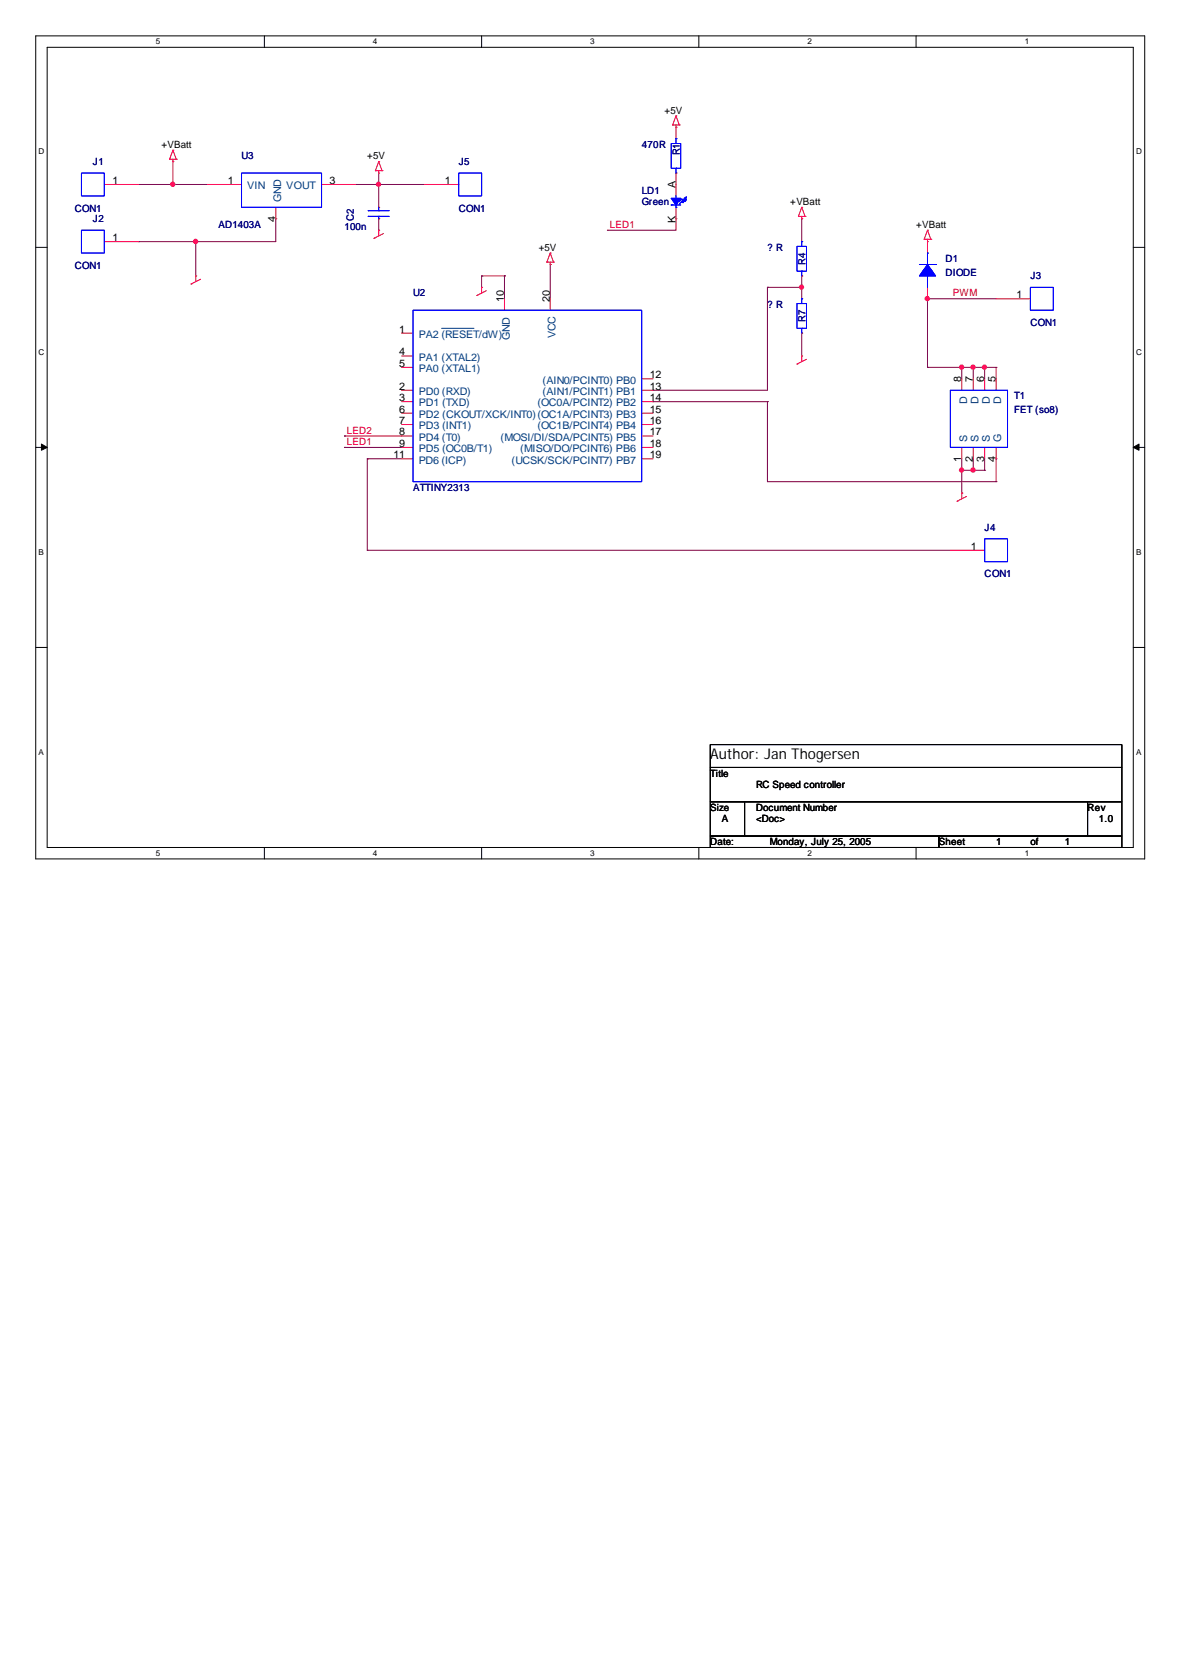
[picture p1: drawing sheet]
<svg xmlns="http://www.w3.org/2000/svg" width="210mm" height="297mm" viewBox="0 0 210 297" stroke-linecap="round" stroke-linejoin="round" font-family="sans-serif">
<g fill="none" stroke="#000" stroke-width=".18">
<path d="M6.3 6.4h197.2v146.3h-197.2zM8.4 8.4h193v142.3h-193zM47 6.4v2M85.6 6.4v2M124.2 6.4v2M162.8 6.4v2M6.3 44h2.1M201.4 44h2.1M6.3 79.5h2.1M201.4 79.5h2.1M6.3 115.1h2.1M201.4 115.1h2.1"/>
<path d="M126.2 132.4h73.2v4h-73.2zM126.2 136.4h73.2v6.1h-73.2zM47 150.7v2M85.6 150.7v2M124.2 150.7v2M126.2 142.5h6.1v6.1h-6.1zM126.2 148.6h40.7v2.1h-40.7zM132.3 142.5h61v6.1h-61zM162.8 150.7v2M166.9 148.6h32.5v2.1h-32.5zM193.3 142.5h6.1v6.1h-6.1z"/>
</g>
<g fill="#000" stroke="#000" stroke-width=".18">
<path d="M7.4 78.9l1 .6-1 .5z" fill-rule="evenodd"/>
<path d="M201.4 79.5l1-.6v1.1z" fill-rule="evenodd"/>
</g>
<g fill="none" stroke="#800040" stroke-width=".18">
<path d="M24.6 32.8h12.2M30.7 32.8h.1M30.7 28.7v4.1M36.8 32.8h.1M49 38.9h.1M49 38.9v4.1h-24.4M63.2 32.8h.1M63.2 32.8h12.2M67.3 38.9h.1M67.3 32.8h.1M67.3 30.8v6.1M67.3 38.9v2"/>
<path d="M120.1 30.8h.1M120.1 38.9h.1M120.1 22.6h.1M120.1 22.6v2.1M120.1 30.8v2M120.1 38.9v2h-12.2M142.5 38.9h.1M142.5 38.9v4.1M24.6 43h.1M34.8 43h.1M34.8 43v6.1M85.6 49.1h.1"/>
<path d="M85.6 49.1v2M85.6 49.1h4.1M89.7 49.1h.1M89.7 49.1v4M97.8 47h.1M97.8 47v6.1M107.9 40.9h.1M136.4 51.1h.1M136.4 51.1h6.1M136.4 51.1v18.3h-20.3M142.5 51.1h.1M142.5 49.1h.1"/>
<path d="M142.5 59.2h.1M142.5 49.1v4M142.5 59.2v4.1M164.8 53.1h.1M164.8 53.1v12.2M164.8 53.1h12.2M61.2 79.5h.1M61.2 77.5h.1M61.2 79.5h10.2M61.2 77.5h10.2M116.1 69.4h.1M116.1 71.4h.1"/>
<path d="M116.1 71.4h20.3M136.4 71.4h.1M136.4 71.4v14.2h40.6M164.8 65.3h.1M164.8 65.3h12.2M170.9 65.3h.1M170.9 65.3v2M173 65.3h.1M173 65.3v2M175 65.3h.1M175 65.3v2M177 65.3h.1"/>
<path d="M177 65.3v2M65.3 97.8h.1M65.3 81.6h.1M65.3 97.8h103.6M65.3 81.6v16.2M65.3 81.6h6.1M170.9 83.6h.1M170.9 87.7h.1M170.9 83.6h4.1M170.9 81.6v6.1M173 83.6h.1M173 81.6v2"/>
<path d="M175 83.6h.1M175 81.6v2M177 85.6h.1M177 81.6h.1M177 81.6v4"/>
</g>
<g fill="#f0f" stroke="#f0f" stroke-width=".18">
<circle cx="142.5" cy="51" r=".38"/>
<circle cx="34.8" cy="42.9" r=".38"/>
<circle cx="67.3" cy="32.8" r=".38"/>
<circle cx="164.8" cy="53.1" r=".38"/>
<circle cx="30.7" cy="32.8" r=".38"/>
<circle cx="172.9" cy="83.6" r=".38"/>
<circle cx="170.9" cy="83.6" r=".38"/>
<circle cx="170.9" cy="65.3" r=".38"/>
<circle cx="175" cy="65.3" r=".38"/>
<circle cx="172.9" cy="65.3" r=".38"/>
</g>
<g fill="none" stroke="#f00" stroke-width=".18">
<path d="M18.5 32.8h6.1M30.1 28.3h.1M30.1 28.3h1.2M30.7 28.7h.1M30.7 26.7h.1M30.7 28.3v.4M30.7 26.7l-.6 1.6M30.7 26.7l.6 1.6M31.3 28.3h.1M36.8 32.8h6.1M49 36.9v2M57.1 32.8h6.1"/>
<path d="M66.7 30.3h.1M66.7 30.3h1.2M67.3 30.8h.1M67.3 28.7h.1M67.3 38.9h.1M67.3 36.9h.1M67.3 30.3v.5M67.3 28.7l-.6 1.6M67.3 28.7l.6 1.6M67.9 30.3h.1M75.4 32.8h6.1M119.5 22.2h.1"/>
<path d="M119.5 22.2h1.2M120.1 22.6h.1M120.1 20.6h.1M120.1 30.8h.1M120.1 24.7h.1M120.1 22.2v.4M120.1 32.8v2M120.1 36.9v2M120.1 20.6l-.6 1.6M120.1 20.6l.6 1.6M120.7 22.2h.1M141.9 38.5h.1"/>
<path d="M141.9 38.5h1.2M142.5 38.9h.1M142.5 36.9h.1M142.5 38.5v.4M142.5 36.9l-.6 1.6M142.5 36.9l.6 1.6M143.1 38.5h.1M18.5 43h6.1M34 50.5h.1M34.8 49.1h.1M34.8 49.1v1M35.6 49.6l-1.6 .9"/>
<path d="M66.5 42.4h.1M67.3 40.9h.1M67.3 40.9v1M68.2 41.5l-1.7 .9M71.4 59.2h2M84.8 52.5h.1M85.6 51.1h.1M85.6 51.1v1M86.4 51.7l-1.6 .8M89.7 53.1v2M97.2 46.6h.1M97.2 46.6h1.2"/>
<path d="M97.8 47h.1M97.8 45h.1M97.8 46.6v.4M97.8 53.1v2M97.8 45l-.6 1.6M97.8 45l.6 1.6M98.4 46.6h.1M142.5 59.2h.1M142.5 53.1h.1M142.5 49.1h.1M142.5 43h.1M164.3 42.5h.1"/>
<path d="M164.3 42.5h1.1M164.8 43h.1M164.8 40.9h.1M164.8 42.5v2.5M164.8 51.1v2M164.8 40.9l-.5 1.6M164.8 40.9l.6 1.6M165.4 42.5h.1M177 53.1h6.1M71.4 63.3h2M71.4 65.3h2M71.4 69.4h2"/>
<path d="M71.4 71.4h2M71.4 73.4h2M71.4 75.5h2M71.4 77.5h2M71.4 79.5h2M114 67.3h2.1M114 69.4h2.1M114 71.4h2.1M114 73.4h2.1M114 75.5h2.1M114 77.5h2.1M114 79.5h2.1"/>
<path d="M141.6 64.7h.1M142.5 63.3h.1M142.5 63.3v1M143.3 63.9l-1.7 .8M170.9 67.3v2.1M170.9 79.5v2.1M173 67.3v2.1M173 79.5v2.1M175 67.3v2.1M175 79.5v2.1M177 67.3v2.1M177 79.5v2.1"/>
<path d="M71.4 81.6h2M114 81.6h2.1M168.9 97.8h6.1M170.1 89.1h.1M170.9 87.7h.1M170.9 87.7v1M171.8 88.3l-1.7 .8"/>
</g>
<g fill="none" stroke="#00f" stroke-width=".18">
<path d="M14.5 30.8h4v4h-4zM42.9 30.8h14.2v6.1h-14.2zM65.4 37.5h.1M65.4 38.5h.1M65.4 37.5h3.8M65.4 38.5h3.8M67.3 38.5h.1M67.3 37.5h.1M67.3 36.9v.6M67.3 38.5v.4M81.5 30.8h4.1v4h-4.1zM119.3 25.5h1.7v4.4h-1.7z"/>
<path d="M119.3 36.4h.1M119.3 36.4h1.7M120.1 29.9h.1M120.1 24.7h.1M120.1 36.9h.1M120.1 24.7v.8M120.1 29.9v.9M120.1 34.8v2.1M121.2 35.4h.1M121.2 35.8h.1M121.2 35.8l-.5 .5M121.2 35.4l.1 .3"/>
<path d="M121.2 35.4l-.5 .4M121.2 35.8l.1 .2M121.3 35.7h.1M121.3 36h.1M121.8 35.2h.1M121.8 35.7h.1M121.8 35.2l-.5 .5M121.8 35.7l-.5 .3M14.5 40.9h4v4.1h-4zM73.4 55.1h40.6v30.5h-40.6zM141.6 54h1.7v4.4h-1.7zM141.6 43.8h1.7v4.4h-1.7z"/>
<path d="M142.5 58.4h.1M142.5 53.1h.1M142.5 48.2h.1M142.5 43h.1M142.5 43v.8M142.5 48.2v.9M142.5 53.1v.9M142.5 58.4v.8M163.4 47h2.9M164.8 49.1h.1M164.8 45h.1M164.8 45v2"/>
<path d="M164.8 49.1v2M166.3 47h.1M183.1 51.1h4.1v4h-4.1zM168.9 69.4h10.2v10.1h-10.2zM175 95.8h4.1v4.1h-4.1z"/>
</g>
<g fill="#00f" stroke="#00f" stroke-width=".18">
<path d="M119.3 35.2h1.7l-.9 1.2z" fill-rule="evenodd"/>
<path d="M121.6 35.2l.4-.2-.2 .4z" fill-rule="evenodd"/>
<path d="M121.6 35.7l.4-.3-.2 .4z" fill-rule="evenodd"/>
<path d="M119.3 35.2h1.7l-.9 1.2z" fill-rule="evenodd"/>
<path d="M121.6 35.2l.4-.2-.2 .4z" fill-rule="evenodd"/>
<path d="M121.6 35.7l.4-.3-.2 .4z" fill-rule="evenodd"/>
<path d="M164.8 47l1.5 2.1h-2.9z" fill-rule="evenodd"/>
<path d="M164.8 47l1.5 2.1h-2.9z" fill-rule="evenodd"/>
</g>
<path d="M78.5 58.4h5.7" fill="none" stroke="#004080" stroke-width=".18"/>
<text font-size="2.6" x="126.2" y="135">Author: Jan Thogersen</text>
<g font-size="1.9">
<text x="20" y="32.7">1</text>
<text x="40.5" y="32.7">1</text>
<text x="58.6" y="32.7">3</text>
<text x="79.1" y="32.7">1</text>
<text x="120.1" y="33.4" transform="rotate(-90 120.1 33.4)">A</text>
<text x="48.9" y="39.4" transform="rotate(-90 48.9 39.4)">4</text>
<text x="120.1" y="39.6" transform="rotate(-90 120.1 39.6)">K</text>
<text x="20" y="42.9">1</text>
<text x="89.6" y="53.7" transform="rotate(-90 89.6 53.7)">10</text>
<text x="97.7" y="53.7" transform="rotate(-90 97.7 53.7)">20</text>
<text x="180.7" y="53">1</text>
<text x="71" y="59.1">1</text>
<text x="71" y="63.2">4</text>
<text x="71" y="65.2">5</text>
<text x="71" y="69.3">2</text>
<text x="71" y="71.3">3</text>
<text x="115.5" y="67.3">12</text>
<text x="115.5" y="69.3">13</text>
<text x="115.5" y="71.3">14</text>
<text x="170.9" y="67.9" transform="rotate(-90 170.9 67.9)">8</text>
<text x="172.9" y="67.9" transform="rotate(-90 172.9 67.9)">7</text>
<text x="174.9" y="67.9" transform="rotate(-90 174.9 67.9)">6</text>
<text x="177" y="67.9" transform="rotate(-90 177 67.9)">5</text>
<text x="71" y="73.3">6</text>
<text x="71" y="75.4">7</text>
<text x="71" y="77.4">8</text>
<text x="115.5" y="73.3">15</text>
<text x="115.5" y="75.4">16</text>
<text x="115.5" y="77.4">17</text>
<text x="69.9" y="81.5">11</text>
<text x="71" y="79.4">9</text>
<text x="115.5" y="79.4">18</text>
<text x="115.5" y="81.5">19</text>
<text x="170.9" y="82.1" transform="rotate(-90 170.9 82.1)">1</text>
<text x="172.9" y="82.1" transform="rotate(-90 172.9 82.1)">2</text>
<text x="174.9" y="82.1" transform="rotate(-90 174.9 82.1)">3</text>
<text x="177" y="82.1" transform="rotate(-90 177 82.1)">4</text>
<text x="172.6" y="97.7">1</text>
</g>
<g font-size="1.9" fill="#004080">
<text x="43.9" y="33.6">VIN</text>
<text x="50" y="35.8" transform="rotate(-90 50 35.8)">GND</text>
<text x="50.9" y="33.6">VOUT</text>
<text x="74.4" y="60.1">PA2 (RESET/dW)</text>
<text x="74.4" y="64.1">PA1 (XTAL2)</text>
<text x="90.6" y="60.4" transform="rotate(-90 90.6 60.4)">GND</text>
<text x="98.7" y="60.1" transform="rotate(-90 98.7 60.1)">VCC</text>
<text x="74.4" y="66.2">PA0 (XTAL1)</text>
<text x="74.4" y="70.2">PD0 (RXD)</text>
<text x="96.4" y="68.2">(AIN0/PCINT0) PB0</text>
<text x="96.4" y="70.2">(AIN1/PCINT1) PB1</text>
<text x="171.9" y="71.7" transform="rotate(-90 171.9 71.7)">D</text>
<text x="173.9" y="71.7" transform="rotate(-90 173.9 71.7)">D</text>
<text x="175.9" y="71.7" transform="rotate(-90 175.9 71.7)">D</text>
<text x="178" y="71.7" transform="rotate(-90 178 71.7)">D</text>
<text x="74.4" y="72.2">PD1 (TXD)</text>
<text x="74.4" y="74.3">PD2 (CKOUT/XCK/INT0)(OC1A/PCINT3) PB3</text>
<text x="74.4" y="76.3">PD3 (INT1)</text>
<text x="95.5" y="72.2">(OC0A/PCINT2) PB2</text>
<text x="95.5" y="76.3">(OC1B/PCINT4) PB4</text>
<text x="74.4" y="78.3">PD4 (T0)</text>
<text x="74.4" y="80.4">PD5 (OC0B/T1)</text>
<text x="74.4" y="82.4">PD6 (ICP)</text>
<text x="89" y="78.3">(MOSI/DI/SDA/PCINT5) PB5</text>
<text x="90.9" y="82.4">(UCSK/SCK/PCINT7) PB7</text>
<text x="92.5" y="80.4">(MISO/DO/PCINT6) PB6</text>
<text x="171.9" y="78.5" transform="rotate(-90 171.9 78.5)">S</text>
<text x="173.9" y="78.5" transform="rotate(-90 173.9 78.5)">S</text>
<text x="175.9" y="78.5" transform="rotate(-90 175.9 78.5)">S</text>
<text x="178" y="78.5" transform="rotate(-90 178 78.5)">G</text>
</g>
<g font-size="1.8">
<text x="118.1" y="20.2">+5V</text>
<text x="28.7" y="26.3">+VBatt</text>
<text x="65.3" y="28.3">+5V</text>
<text x="140.5" y="36.4">+VBatt</text>
<text x="162.8" y="40.5">+VBatt</text>
<text x="95.8" y="44.6">+5V</text>
<text x="126.2" y="138">Title</text>
<text x="134.4" y="140.1">RC Speed controller</text>
<text x="126.2" y="144.1">Size</text>
<text x="128.3" y="146.2">A</text>
<text x="134.4" y="144.1">Document Number</text>
<text x="134.4" y="146.2">&lt;Doc&gt;</text>
<text x="193.3" y="144.1">Rev</text>
<text x="195.3" y="146.2">1.0</text>
<text x="126.2" y="150.2">Date:</text>
<text x="136.8" y="150.2">Monday, July 25, 2005</text>
<text x="166.9" y="150.2">Sheet</text>
<text x="177" y="150.2">1</text>
<text x="183.1" y="150.2">of</text>
<text x="189.2" y="150.2">1</text>
</g>
<g font-size="1.8" fill="#000080">
<text x="16.5" y="29.3">J1</text>
<text x="42.9" y="28.3">U3</text>
<text x="81.5" y="29.3">J5</text>
<text x="114" y="26.3">470R</text>
<text x="120.8" y="27.5" transform="rotate(-90 120.8 27.5)">R1</text>
<text x="114" y="34.4">LD1</text>
<text x="13.3" y="37.6">CON1</text>
<text x="16.5" y="39.5">J2</text>
<text x="38.9" y="40.5">AD1403A</text>
<text x="61.2" y="40.9">100n</text>
<text x="62.9" y="39.3" transform="rotate(-90 62.9 39.3)">C2</text>
<text x="81.5" y="37.6">CON1</text>
<text x="114" y="36.4">Green</text>
<text x="13.3" y="47.8">CON1</text>
<text x="136.4" y="44.6">? R</text>
<text x="143.2" y="47" transform="rotate(-90 143.2 47)">R4</text>
<text x="168.1" y="46.6">D1</text>
<text x="73.4" y="52.7">U2</text>
<text x="168.1" y="49.1">DIODE</text>
<text x="183.1" y="49.6">J3</text>
<text x="136.4" y="54.7">? R</text>
<text x="143.2" y="57.2" transform="rotate(-90 143.2 57.2)">R7</text>
<text x="183.1" y="57.9">CON1</text>
<text x="180.3" y="71">T1</text>
<text x="180.3" y="73.4">FET (so8)</text>
<text x="73.4" y="87.2">ATTINY2313</text>
<text x="175" y="94.3">J4</text>
<text x="175" y="102.6">CON1</text>
</g>
<g font-size="1.8" fill="#f00">
<text x="108.4" y="40.5">LED1</text>
<text x="169.3" y="52.7">PWM</text>
<text x="61.6" y="77.1">LED2</text>
<text x="61.6" y="79.1">LED1</text>
</g>
<g font-size="1.4">
<text x="27.7" y="7.9">5</text>
<text x="66.3" y="7.9">4</text>
<text x="104.9" y="7.9">3</text>
<text x="143.5" y="7.9">2</text>
<text x="182.1" y="7.9">1</text>
<text x="6.9" y="27.5">D</text>
<text x="201.9" y="27.5">D</text>
<text x="6.9" y="63">C</text>
<text x="201.9" y="63">C</text>
<text x="6.9" y="98.6">B</text>
<text x="201.9" y="98.6">B</text>
<text x="6.9" y="134.1">A</text>
<text x="201.9" y="134.1">A</text>
<text x="27.7" y="152.2">5</text>
<text x="66.3" y="152.2">4</text>
<text x="104.9" y="152.2">3</text>
<text x="143.5" y="152.2">2</text>
<text x="182.1" y="152.2">1</text>
</g>
</svg>
